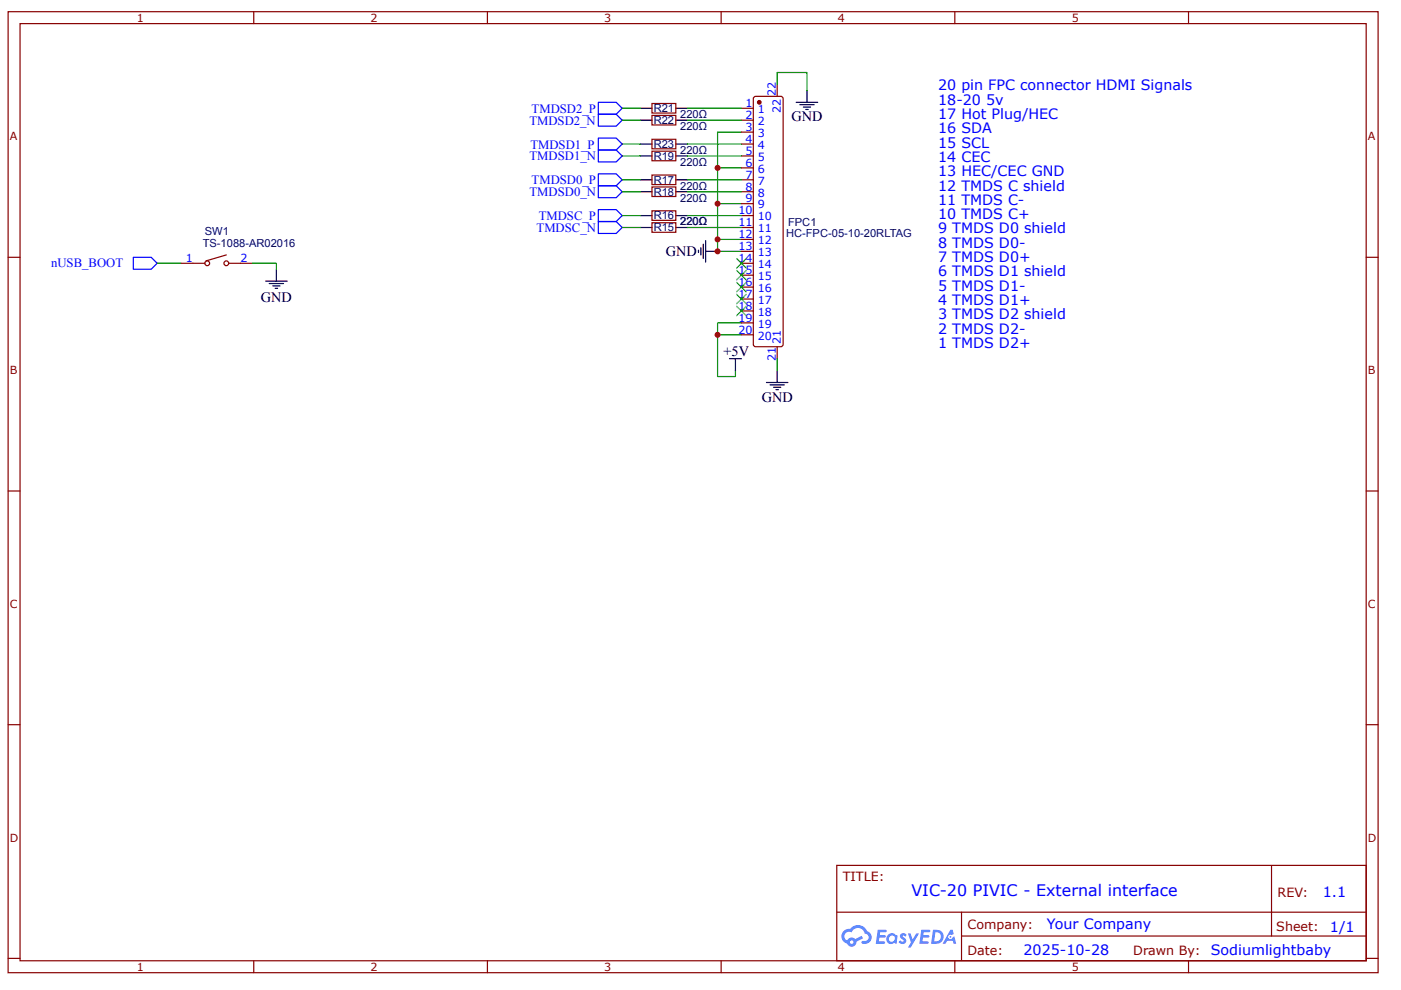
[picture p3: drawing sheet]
<svg xmlns="http://www.w3.org/2000/svg" width="297mm" height="210mm" viewBox="0 0 297 210" stroke-linecap="round" stroke-linejoin="round" font-family="sans-serif">
<g fill="none" stroke="#800" stroke-width=".25">
<path d="M1.7 2.5h290.5v203.7h-290.5zM4.2 5h285.5v198.7h-285.5zM53.8 2.5v2.5M103.3 2.5v2.5M152.9 2.5v2.5M202.4 2.5v2.5M252 2.5v2.5M1.7 54.6h2.5M289.7 54.6h2.5M1.7 104.1h2.5M289.7 104.1h2.5M1.7 153.7h2.5"/>
<path d="M289.7 153.7h2.5M177.4 183.5h112.3v20.2h-112.3zM177.4 193.4h112.2M203.9 198.5h85.7M203.9 193.4v10.1M269.6 183.5v15M1.7 203.2h2.5M53.8 203.7v2.5M103.3 203.7v2.5M152.9 203.7v2.5M202.4 203.7v2.5M252 203.7v2.5"/>
<path d="M289.7 203.2h2.5"/>
</g>
<g fill="#58f">
<path d="M191 198l.5-.1h.4l.3 .3-.2 .4a.33 .33 0 0 0-.3-.3 .33 .33 0 0 0-.3 .2v.1a.85 .85 0 0 1 .7 .6 .85 .85 0 0 1-.3 .9h-.7l-.6-.4 .4-.3 .5 .3 .2-.1v-.2a.88 .88 0 0 1-.6-1.4z"/>
<path d="M192.5 197.9h.5l.5 1.3 .8-1.3h.6l-1.8 3h-.6l.6-1.1z"/>
<path d="M186.1 197.1h1.7l.2 .2-.1 .3-1.3 .1-.1 .6h1.1l.2 .2-.3 .3h-1.1l-.1 .8h1.2l.2 .2-.2 .3h-1.8z"/>
<path d="M195.3 197.1h1.7l.2 .2-.1 .3-1.3 .1v.6h1l.3 .2-.3 .3h-1.1l-.1 .8h1.2l.1 .2-.1 .3h-1.9z"/>
<path d="M201.5 197.1h.5l.2 .9-.4 .3a.49 .49 0 0 0-.7 .2 .49 .49 0 0 0 .3 .6 .49 .49 0 0 0 .6-.4l.3-.2 .4 1.6h-.5l-.2-.6h-1.2l-.3 .6h-.7z"/>
<path d="M197.8 197.1l-.4 3h1a1.5 1.5 0 0 0 1.7-1.5 1.5 1.5 0 0 0-1.8-1.5zM198.3 197.7a1.02 1.02 0 0 1 1.2 1.1 1.02 1.02 0 0 1-1.4 .8z"/>
<path d="M188.4 198.1a1.11 1.11 0 0 0-.3 1.6 1.11 1.11 0 0 0 1.5 .2l.5 .2 .2-1.6-.4-.2a1.01 1.01 0 0 0-1.5-.2zM188.4 199a.66 .66 0 0 1 1.3 0 .66 .66 0 0 1-1.3 0z"/>
<path d="M178.9 197.4a1.58 1.58 0 0 0 .7 2.7 1.01 1.01 0 0 0 1.2 .6 1.01 1.01 0 0 0 .8-1l1.4-.8-.3-.5-1.4 .7a1.02 1.02 0 0 0-1.7 .3 .99 .99 0 0 1-.5-1.4 .99 .99 0 0 1 1.5-.3 1.48 1.48 0 0 1 1.5-.9 1.48 1.48 0 0 1 1.3 1.2 .82 .82 0 0 1 .7 1 .82 .82 0 0 1-1.1 .5l-.3 .1v.4a1.4 1.4 0 0 0 2-.7 1.4 1.4 0 0 0-.9-1.9 2.19 2.19 0 0 0-3.7-.5l-.7 .2zM180.2 199.8a.4 .4 0 0 1 .8 0 .4 .4 0 0 1-.8 0z"/>
<circle cx="201.5" cy="198.6" r=".19"/>
</g>
<path d="M126.9 21.7h3.7l1.3 1.3-1.3 1.2h-3.7zM126.9 24.2h3.7l1.3 1.3-1.3 1.2h-3.7zM126.9 31.8h3.7l1.3 1.3-1.3 1.2h-3.7zM126.9 29.3h3.7l1.3 1.2-1.3 1.3h-3.7zM126.9 36.9h3.7l1.3 1.2-1.3 1.3h-3.7zM28.3 54.6h3.8l1.2 1.2-1.2 1.3h-3.8zM126.9 47h3.7l1.3 1.2-1.3 1.3h-3.7z" fill="none" stroke="#00f" stroke-width=".25"/>
<g fill="none" stroke="#000" stroke-width=".25">
<path d="M135.7 38.1h2.5M135.7 33.1h2.5M135.7 25.5h2.5M135.7 30.5h2.5M135.7 23h2.5M143.3 38.1h2.5M143.3 33.1h2.5M143.3 25.5h2.5M143.3 30.5h2.5M143.3 23h2.5M56.3 59.6h4.6M58.6 57.1v2.5"/>
<path d="M135.7 48.2h2.5M135.7 45.7h2.5M135.7 40.7h2.5M143.3 48.2h2.5M143.3 45.7h2.5M143.3 40.7h2.5M148.1 53v.5M148.6 52.5v1.6M149.1 51.8v3M149.6 53.3h2.5M149.6 51v4.6M57.1 60.1h3"/>
<path d="M57.8 60.6h1.6M58.3 61.1h.6"/>
</g>
<path d="M152.1 35.6h5.1M157.2 28h-5.1v15.2h5.1M33.3 55.8h5.1M152.1 50.8v2.5h5.1M152.1 43.2v7.6h5.1M152.1 71h5.1M157.2 68.5h-5.1v11.3h3.8v-1.2" fill="none" stroke="#080" stroke-width=".25"/>
<path d="M138.2 37.1h5.1v2h-5.1zM138.2 39.6h5.1v2.1h-5.1zM138.2 32.1h5.1v2h-5.1zM138.2 24.5h5.1v2h-5.1zM138.2 29.5h5.1v2.1h-5.1zM138.2 21.9h5.1v2.1h-5.1zM159.8 20.7l.4-.3h5.3l.3 .1 .2 .4v52.1l-.2 .4-.3 .1h-5.3l-.4-.2-.1-.3zM138.2 47.2h5.1v2h-5.1zM138.2 44.7h5.1v2h-5.1z" fill="none" stroke="#800" stroke-width=".25"/>
<circle cx="161" cy="21.7" r=".38" fill="#800"/>
<g fill="none" stroke="#800" stroke-width=".25">
<path d="M164.8 17.9v2.5M157.2 23h2.5M157.2 25.5h2.5M157.2 28h2.5M157.2 30.5h2.5M157.2 33.1h2.5M157.2 35.6h2.5M157.2 38.1h2.5M38.4 55.8h5M48 54.1l-4.3 1.2M48.5 55.8h5M157.2 40.7h2.5"/>
<path d="M157.2 43.2h2.5M157.2 45.7h2.5M157.2 48.2h2.5M157.2 50.8h2.5M157.2 53.3h2.5M157.2 55.8h2.5M157.2 58.3h2.5M157.2 60.9h2.5M157.2 63.4h2.5M157.2 65.9h2.5M157.2 68.5h2.5M157.2 71h2.5"/>
<path d="M164.8 73.5v2.5"/>
<circle cx="161" cy="21.7" r=".38"/>
<circle cx="43.9" cy="55.8" r=".51"/>
<circle cx="48" cy="55.8" r=".51"/>
</g>
<path d="M171.1 19.2v2.5M168.8 21.7h4.6M169.6 22.2h3M170.3 22.7h1.6M170.8 23.2h.5M154.7 76h2.5M155.9 76v2.6M164.8 78.6v2.5M162.5 81.1h4.5M163.3 81.6h3M164 82.1h1.5M164.5 82.6h.5" fill="none" stroke="#000" stroke-width=".25"/>
<g fill="none" stroke="#080" stroke-width=".25">
<path d="M164.8 17.9v-2.5h6.3v3.8M131.9 25.5h3.8M131.9 23h3.8M131.9 30.5h3.8M131.9 33.1h3.8M131.9 38.1h3.8M145.8 25.5h11.4M145.8 23h11.4M145.8 30.5h11.4M145.8 33.1h11.4M145.8 38.1h11.4M53.5 55.8h5.1v1.3"/>
<path d="M131.9 40.7h3.8M131.9 45.7h3.8M131.9 48.2h3.8M145.8 40.7h11.4M145.8 45.7h11.4M145.8 48.2h11.4M164.8 76v2.6"/>
</g>
<path d="M126.9 39.4h3.7l1.3 1.3-1.3 1.2h-3.7zM126.9 44.4h3.7l1.3 1.3-1.3 1.3h-3.7z" fill="none" stroke="#00f" stroke-width=".25"/>
<g fill="#000">
<path d="M156.2 54.8l2 2zM158.2 54.8l-2 2z"/>
<path d="M156.2 57.3l2 2.1zM156.2 59.4l2-2.1z"/>
<path d="M156.2 59.9l2 2zM156.2 61.9l2-2z"/>
<path d="M156.2 62.4l2 2zM158.2 62.4l-2 2z"/>
<path d="M156.2 64.9l2 2zM156.2 66.9l2-2z"/>
</g>
<path d="M156.2 54.8l2 2M156.2 57.3l2 2.1M156.2 59.9l2 2M158.2 54.8l-2 2M158.2 57.3l-2 2.1M158.2 59.9l-2 2M156.2 62.4l2 2M156.2 64.9l2 2M158.2 62.4l-2 2M158.2 64.9l-2 2" fill="none" stroke="#3c3" stroke-width=".25"/>
<g fill="#c00">
<circle cx="152.1" cy="43.2" r=".63"/>
<circle cx="152.1" cy="35.6" r=".63"/>
<circle cx="152.1" cy="50.8" r=".63"/>
<circle cx="152.1" cy="53.3" r=".63"/>
<circle cx="152.1" cy="71" r=".63"/>
</g>
<text font-size="3.4" fill="#00f" x="193.2" y="190">VIC-20 PIVIC - External interface</text>
<g font-size="3" fill="#00f">
<text x="198.9" y="19.2">20 pin FPC connector HDMI Signals</text>
<text x="198.9" y="22.2">18-20 5v</text>
<text x="198.9" y="25.2">17 Hot Plug/HEC</text>
<text x="198.9" y="28.3">16 SDA</text>
<text x="198.9" y="31.3">15 SCL</text>
<text x="198.9" y="34.3">14 CEC</text>
<text x="198.9" y="37.4">13 HEC/CEC GND</text>
<text x="198.9" y="40.4">12 TMDS C shield</text>
<text x="198.9" y="43.4">11 TMDS C-</text>
<text x="198.9" y="46.5">10 TMDS C+</text>
<text x="198.9" y="49.5">9 TMDS D0 shield</text>
<text x="198.9" y="52.5">8 TMDS D0-</text>
<text x="198.9" y="55.6">7 TMDS D0+</text>
<text x="198.9" y="58.6">6 TMDS D1 shield</text>
<text x="198.9" y="61.6">5 TMDS D1-</text>
<text x="198.9" y="64.7">4 TMDS D1+</text>
<text x="198.9" y="67.7">3 TMDS D2 shield</text>
<text x="198.9" y="70.7">2 TMDS D2-</text>
<text x="198.9" y="73.8">1 TMDS D2+</text>
<text x="280.5" y="190.1">1.1</text>
<text x="222" y="197">Your Company</text>
<text x="282" y="197.5">1/1</text>
<text x="217" y="202.6">2025-10-28</text>
</g>
<g font-size="3">
<text x="167.8" y="25.7">GND</text>
<text x="141.2" y="54.3">GND</text>
<text x="55.3" y="64">GND</text>
<text x="153.4" y="75.5">+5V</text>
<text x="161.5" y="85.1">GND</text>
</g>
<g font-size="2.7" fill="#00f">
<text x="112.7" y="23.9">TMDSD2_P</text>
<text x="112.2" y="26.4">TMDSD2_N</text>
<text x="112.3" y="34">TMDSD1_N</text>
<text x="112.5" y="31.5">TMDSD1_P</text>
<text x="112.3" y="41.6">TMDSD0_N</text>
<text x="112.7" y="39.1">TMDSD0_P</text>
<text x="114.2" y="46.7">TMDSC_P</text>
<text x="113.8" y="49.2">TMDSC_N</text>
<text x="10.8" y="56.7">nUSB_BOOT</text>
</g>
<g font-size="2.7" fill="#800">
<text x="178.7" y="186.8">TITLE:</text>
<text x="270.9" y="190.1">REV:</text>
<text x="205.1" y="196.9">Company:</text>
<text x="270.6" y="197.4">Sheet:</text>
<text x="205.1" y="202.4">Date:</text>
<text x="240.3" y="202.5">Drawn By: Sodiumlightbaby</text>
</g>
<g font-size="2.4" fill="#800">
<text x="29" y="4.6">1</text>
<text x="78.6" y="4.6">2</text>
<text x="128.1" y="4.6">3</text>
<text x="177.7" y="4.6">4</text>
<text x="227.2" y="4.6">5</text>
<text x="2.1" y="29.8">A</text>
<text x="290" y="29.8">A</text>
<text x="2.1" y="79.3">B</text>
<text x="290" y="79.3">B</text>
<text x="2.1" y="128.9">C</text>
<text x="290" y="128.9">C</text>
<text x="2.1" y="178.4">D</text>
<text x="290" y="178.4">D</text>
<text x="29" y="205.9">1</text>
<text x="78.6" y="205.9">2</text>
<text x="128.1" y="205.9">3</text>
<text x="177.7" y="205.9">4</text>
<text x="227.2" y="205.9">5</text>
</g>
<g font-size="2.4" fill="#000080">
<text x="138.6" y="23.8">R21</text>
<text x="138.6" y="26.3">R22</text>
<text x="144.2" y="27.6">220Ω</text>
<text x="144.2" y="25.1">220Ω</text>
<text x="138.6" y="33.9">R19</text>
<text x="138.6" y="31.4">R23</text>
<text x="144.2" y="32.6">220Ω</text>
<text x="144.2" y="35.2">220Ω</text>
<text x="138.6" y="39">R17</text>
<text x="138.6" y="41.5">R18</text>
<text x="144.2" y="40.2">220Ω</text>
<text x="138.6" y="46.5">R16</text>
<text x="144.2" y="47.8">220Ω</text>
<text x="144.2" y="42.7">220Ω</text>
<text x="167.1" y="47.8">FPC1</text>
<text x="43" y="52.3">TS-1088-AR02016</text>
<text x="43.4" y="49.9">SW1</text>
<text x="138.6" y="49.1">R15</text>
<text x="166.7" y="50.2">HC-FPC-05-10-20RLTAG</text>
</g>
<g font-size="2.4" fill="#00f">
<text x="158.1" y="22.7">1</text>
<text x="160.7" y="24">1</text>
<text x="164.5" y="20.4" transform="rotate(-90 164.5 20.4)">22</text>
<text x="165.5" y="23.9" transform="rotate(-90 165.5 23.9)">22</text>
<text x="158.1" y="25.2">2</text>
<text x="158.1" y="27.8">3</text>
<text x="160.7" y="26.5">2</text>
<text x="160.7" y="29">3</text>
<text x="158.1" y="30.3">4</text>
<text x="158.1" y="32.8">5</text>
<text x="158.1" y="35.3">6</text>
<text x="160.7" y="31.6">4</text>
<text x="160.7" y="34.1">5</text>
<text x="158.1" y="37.9">7</text>
<text x="158.1" y="40.4">8</text>
<text x="160.7" y="36.6">6</text>
<text x="160.7" y="39.1">7</text>
<text x="160.7" y="41.7">8</text>
<text x="156.6" y="45.5">10</text>
<text x="156.6" y="48">11</text>
<text x="158.1" y="42.9">9</text>
<text x="160.7" y="44.2">9</text>
<text x="160.7" y="46.7">10</text>
<text x="156.6" y="50.5">12</text>
<text x="156.6" y="53">13</text>
<text x="160.7" y="49.2">11</text>
<text x="160.7" y="51.8">12</text>
<text x="39.4" y="55.6">1</text>
<text x="51" y="55.6">2</text>
<text x="156.6" y="55.6">14</text>
<text x="156.6" y="58.1">15</text>
<text x="160.7" y="54.3">13</text>
<text x="160.7" y="56.8">14</text>
<text x="160.7" y="59.4">15</text>
<text x="156.6" y="60.6">16</text>
<text x="156.6" y="63.2">17</text>
<text x="156.6" y="65.7">18</text>
<text x="160.7" y="61.9">16</text>
<text x="160.7" y="64.4">17</text>
<text x="156.6" y="68.2">19</text>
<text x="156.6" y="70.7">20</text>
<text x="160.7" y="66.9">18</text>
<text x="160.7" y="69.5">19</text>
<text x="160.7" y="72">20</text>
<text x="164.5" y="76.5" transform="rotate(-90 164.5 76.5)">21</text>
<text x="165.5" y="73" transform="rotate(-90 165.5 73)">21</text>
</g>
</svg>
